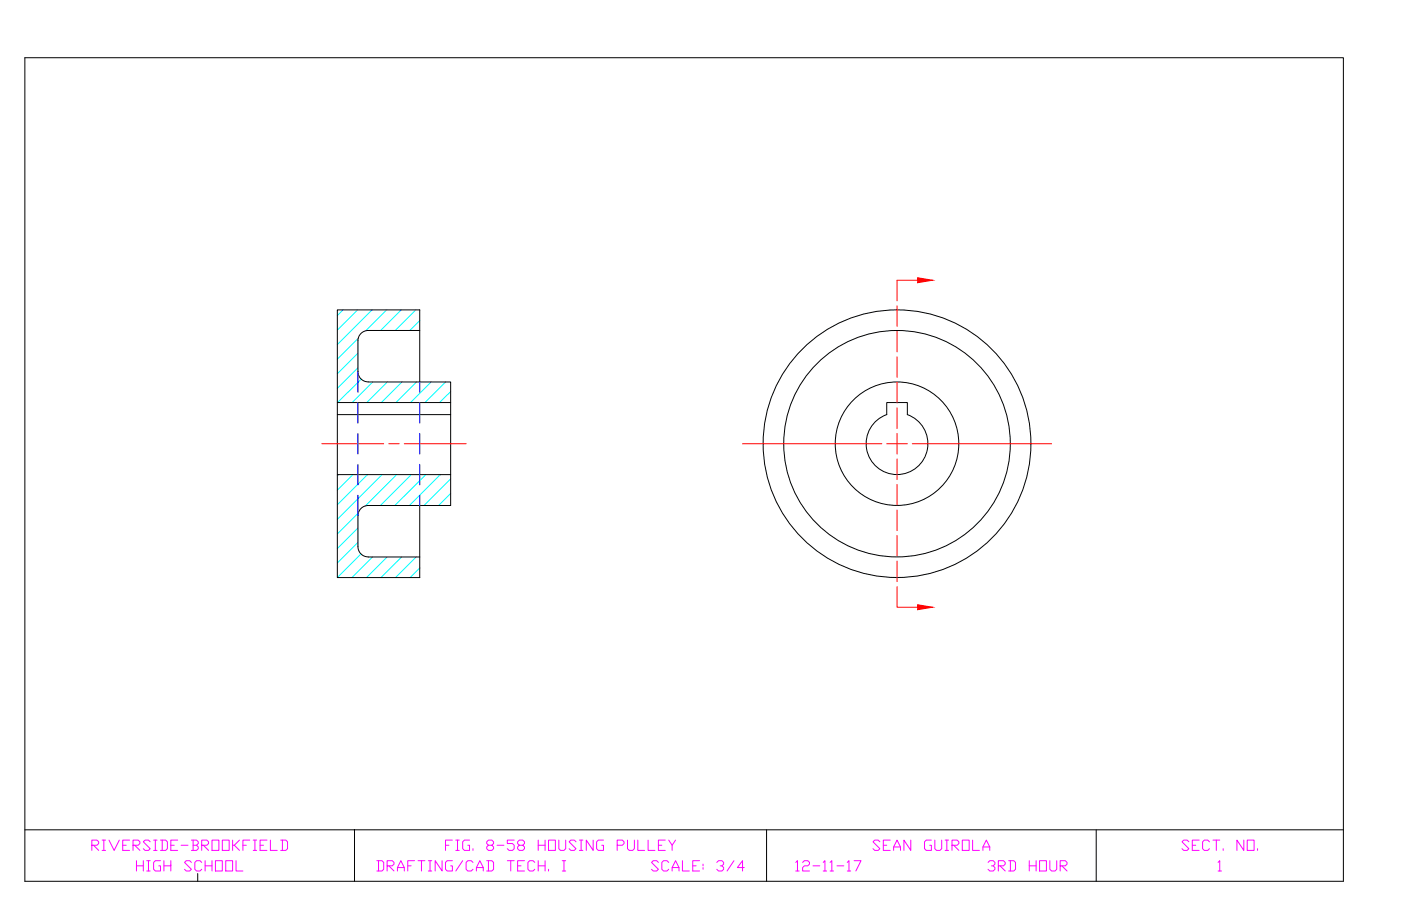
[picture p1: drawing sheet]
<svg xmlns="http://www.w3.org/2000/svg" width="432mm" height="279mm" viewBox="0 0 432 279" stroke-linecap="round" stroke-linejoin="round" font-family="sans-serif">
<!-- layer: Boarder Line -->
<path d="M7.7 17.8h406.3v254h-406.3M7.7 255.9h406.3M109.3 255.9v15.9M236.3 255.9v15.9M337.9 255.9v15.9" fill="none" stroke="#000" stroke-width=".31"/>
<!-- layer: Title Block -->
<path d="M375.4 266l.5-.6v3.2M375.4 268.6h1.1" fill="none" stroke="#f0f" stroke-width=".31"/>
<!-- layer: 0 -->
<g fill="none" stroke="#000" stroke-width=".31">
<path d="M7.7 17.8v254M110.3 114.6a3.2 3.2 0 0 0 3.2 3.2M113.5 117.8h15.9M129.4 117.8v-22.2h-25.4v82.5h25.4v-22.2M129.4 117.8h9.5v38.1h-25.4a3.2 3.2 0 0 0-3.2 3.2v9.5a3.2 3.2 0 0 0 3.2 3.1l15.9 .1M129.4 101.9h-15.9a3.2 3.2 0 0 0-3.2 3.2v9.5M104 124.1h34.9M104 127.9h34.9M273.3 124.1h6.4l-.1 3.8a9.5 9.5 0 0 1 4.5 14.6 9.5 9.5 0 0 1-15.3 0 9.5 9.5 0 0 1 4.5-14.6zM104 146.4h34.9"/>
<circle cx="276.5" cy="136.8" r="41.3"/>
<circle cx="276.5" cy="136.8" r="34.9"/>
<circle cx="276.5" cy="136.8" r="19"/>
</g>
<!-- layer: Center Lines -->
<g fill="none" stroke="#f00" stroke-width=".31">
<path d="M276.5 94.3v6.3M282.8 86.4h-6.3v6.4M276.5 102.2v6.3M276.5 110v6.4M276.5 117.9v6.4M99.2 136.8h19.1M119.8 136.8h3.2M124.6 136.8h19.1M228.9 136.8h42.9M273.3 136.8h6.4M276.5 125.8v6.3M276.5 133.7v6.3"/>
<path d="M281.2 136.8h42.9M276.5 141.5v6.4M276.5 149.4v6.4M276.5 157.3v6.3M276.5 165.2v6.3M276.5 173v6.4M276.5 180.9v6.4h6.3"/>
</g>
<g fill="#f00" stroke="#f00" stroke-width=".31">
<path d="M282.8 85.7l4.6 .7-4.6 .8z"/>
<path d="M282.8 186.5l4.6 .8-4.6 .7z"/>
</g>
<!-- layer: 0 -->
<g fill="none" stroke="#0ff" stroke-width=".31">
<path d="M105.7 95.6l-1.7 1.7M110.2 95.6l-6.2 6.2M114.7 95.6l-10.7 10.7M119.2 95.6l-6.5 6.4M123.7 95.6l-6.4 6.3M128.1 95.6l-6.3 6.3M129.4 98.8l-3.1 3.1M110.3 108.9l-6.3 6.4M110.3 113.4l-6.3 6.4M110.4 104.3l-6.4 6.5M111.3 116.9l-7.2 7.2M114.9 117.8l-6.4 6.3"/>
<path d="M119.4 117.8l-6.3 6.3M123.9 117.8l-6.4 6.3M128.4 117.8l-6.4 6.3M132.9 117.8l-6.4 6.3M137.4 117.8l-6.4 6.3M138.9 120.8l-3.4 3.3M104.3 146.4l-.3 .3M108.8 146.4l-4.8 4.8M110.4 158.2l-6.4 6.5M113.3 146.4l-9.3 9.3M117.8 146.4l-13.8 13.8M122.2 146.4l-9.6 9.6"/>
<path d="M126.7 146.4l-9.5 9.5M131.2 146.4l-9.5 9.5M135.7 146.4l-9.5 9.5M138.9 147.7l-8.2 8.2M138.9 152.2l-3.7 3.7M110.3 162.8l-6.3 6.3M110.3 167.3l-6.3 6.3M111.3 170.8l-7.3 7.3M114.8 171.8l-6.3 6.3M119.3 171.8l-6.4 6.3M123.8 171.8l-6.4 6.3M128.3 171.8l-6.4 6.3"/>
<path d="M129.4 175.2l-3 2.9"/>
</g>
<!-- layer: Hidden Lines -->
<path d="M110.3 114.6v6.4M129.4 117.8v3.2M110.3 124.1v6.4M110.3 133.7v6.3M129.4 124.1v6.4M129.4 133.7v6.3M110.3 143.2v6.3M110.3 152.7v6.4M129.4 143.2v6.3M129.4 152.7v3.2" fill="none" stroke="#00f" stroke-width=".31"/>
<g font-size="6.6" fill="#f0f">
<text x="27.5" y="263.5">RIVERSIDE-BROOKFIELD</text>
<text x="136.5" y="263.5">FIG. 8-58 HOUSING PULLEY</text>
<text x="268.1" y="263.5">SEAN GUIROLA</text>
<text x="363.4" y="263.5">SECT. NO.</text>
<text x="41.3" y="269.9">HIGH SCHOOL</text>
<text x="115.4" y="269.9">DRAFTING/CAD TECH. I SCALE: 3/4</text>
<text x="244.5" y="269.9">12-11-17 3RD HOUR</text>
</g>
<text font-size="2.6" x="108.3" y="257.2">XX</text>
</svg>
